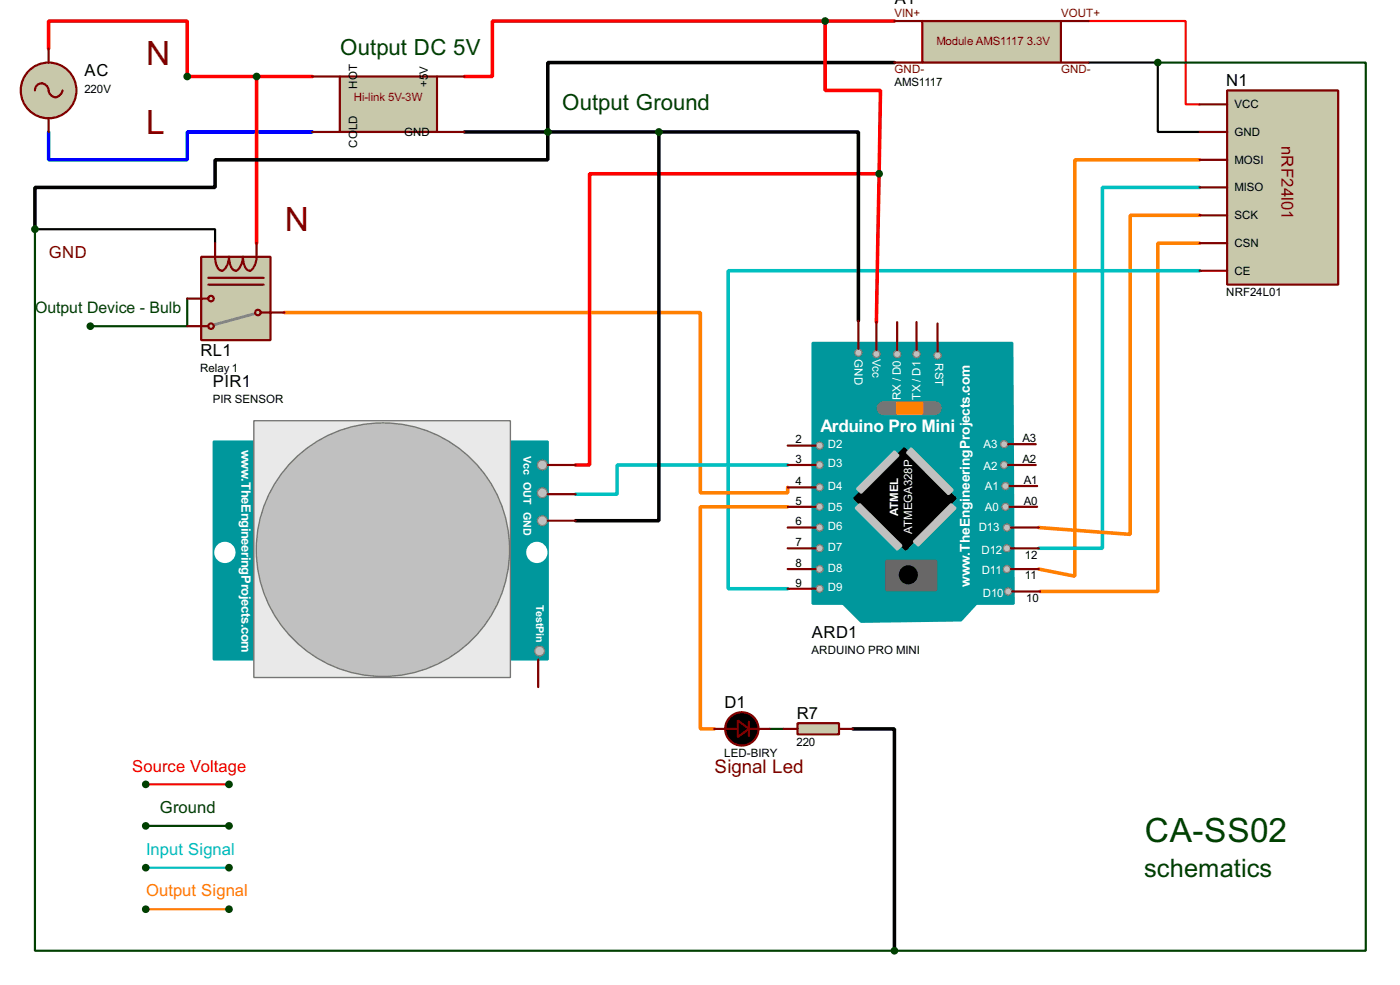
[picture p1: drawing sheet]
<svg xmlns="http://www.w3.org/2000/svg" width="256mm" height="180mm" viewBox="0 0 256 180" stroke-linecap="round" stroke-linejoin="round" font-family="sans-serif">
<path d="M219.8 29.3h-22.9v76.2l-6.6-1.3M219.8 39.4h-12.7v58.4l-16.8-1.2M52.1 57.2h76.2v33h16v-1M219.8 44.5h-7.7v63.8h-21.5M144.3 92.8h-16v40.6h2.6" fill="none" stroke="#ff8000" stroke-width=".65"/>
<path d="M219.8 34.3h-17.8v66.1h-11.7M219.8 49.6h-86.4v58.2h10.9M144.3 85.1h-31.2v5.4h-7.6" fill="none" stroke="#00c0c0" stroke-width=".65"/>
<path d="M199.4 3.9h17.8v15.2h2.6M26.7 143.6h15.3" fill="none" stroke="#f00" stroke-width=".4"/>
<path d="M212.1 11.5h38.1v162.5h-243.8v-132M34.3 54.7v5h-17.7M141 133.4h2.6M26.7 151.2h15.3" fill="none" stroke="#004000" stroke-width=".4"/>
<path d="M26.7 158.8h15.3" fill="none" stroke="#00c0c0" stroke-width=".4"/>
<path d="M26.7 166.4h15.3" fill="none" stroke="#ff8000" stroke-width=".4"/>
<path d="M8.9 24.2v5.1h25.4v-5.1h22.9" fill="none" stroke="#00f" stroke-width=".65"/>
<path d="M8.9 8.9v-5h25.4v10.1h22.9M47 14v30.5M151.2 3.9h-61v10.1h-5.1M151.2 3.9v12.7h10.1l-.2 15.2M151.2 3.9h12.7M161.1 31.8l-.5 27.2M161.1 31.8h-53.1v53.3h-2.5" fill="none" stroke="#f00" stroke-width=".65"/>
<path d="M199.4 11.5h12.7v12.7h7.7M6.4 42h33v2.5" fill="none" stroke="#000" stroke-width=".4"/>
<path d="M163.9 11.5h-63.5v17.8h-61v5h-33v7.7M85.1 24.2h35.6M120.7 24.2h36.6v34.5M120.7 24.2v71.1h-15.2M156.3 133.4h7.6v40.6" fill="none" stroke="#000" stroke-width=".65"/>
<path d="M148.9 62.8h36.6l.2 47.7h-6.8l-2.8 3.1-18.3 .2-3.3-3.3h-5.6z" fill-rule="evenodd" fill="#00979c" stroke="#00979c" stroke-width=".4"/>
<path d="M156.5 91.2l9.2-9.1 9.4 9.1-9.2 9.4z" fill-rule="evenodd" fill="#000" stroke="#000" stroke-width=".4"/>
<g fill="#c0c0c0" stroke="#808080" stroke-width=".25">
<circle cx="184.4" cy="104.2" r=".65"/>
<circle cx="184.4" cy="100.4" r=".65"/>
<circle cx="184.7" cy="108.3" r=".65"/>
<circle cx="150.1" cy="107.8" r=".65"/>
<circle cx="150.1" cy="100.4" r=".65"/>
<circle cx="150.1" cy="104.2" r=".65"/>
<circle cx="150.1" cy="96.6" r=".65"/>
<circle cx="150.1" cy="92.8" r=".65"/>
<circle cx="150.1" cy="85.1" r=".65"/>
<circle cx="150.1" cy="89.2" r=".65"/>
<circle cx="150.1" cy="81.6" r=".65"/>
<circle cx="164.3" cy="64.8" r=".65"/>
<circle cx="167.9" cy="64.8" r=".65"/>
<circle cx="184.4" cy="96.6" r=".65"/>
<circle cx="184.2" cy="92.8" r=".65"/>
<circle cx="183.9" cy="85.1" r=".65"/>
<circle cx="184.2" cy="89" r=".65"/>
<circle cx="183.9" cy="81.3" r=".65"/>
<circle cx="160.5" cy="64.8" r=".65"/>
<circle cx="157.2" cy="64.6" r=".65"/>
<circle cx="171.7" cy="65.1" r=".65"/>
</g>
<g fill="#c0c0c0" stroke="#c0c0c0" stroke-width=".4">
<path d="M157 89.5l6.9-6.9 .7 .8-6.8 6.8z" fill-rule="evenodd"/>
<path d="M174.3 92.3l.8 .7-6.9 6.9-.8-.8z" fill-rule="evenodd"/>
<path d="M166.9 82.1l7.7 7.6-.8 .8-7.6-7.6z" fill-rule="evenodd"/>
<path d="M156.8 93l.7-.7 7.7 7.6-.8 .7z" fill-rule="evenodd"/>
</g>
<path d="M162.4 102.7h9.1v5.3h-9.1z" fill="#686767" stroke="#686767" stroke-width=".4"/>
<circle cx="166.4" cy="105.2" r="1.55" fill="#000" stroke="#000" stroke-width=".4"/>
<path d="M161.9 74.7h9.4" fill="none" stroke="#757575" stroke-width="2.6"/>
<path d="M164.4 73.7h4.6v2h-4.6z" fill="#ff8000" stroke="#ff8000" stroke-width=".4"/>
<g fill="none" stroke="#800000" stroke-width=".4">
<path d="M157.3 58.7v5.1M160.6 59v5.1M164.4 59v5.1M167.9 59v5.1M171.8 59.2v5.1M144.3 81.6h5.1M144.3 85.1h5.1M144.3 89.2h5.1M144.3 92.8h5.1M144.3 96.6h5.1M184.7 85.1h5.1M184.7 81.3h5.1"/>
<path d="M185 92.8h5M185 89h5M185.2 96.6h5.1M144.3 100.4h5.1M144.3 104.2h5.1M144.3 107.8h5.1M185.2 100.4h5.1M185.2 104.2h5.1M185.5 108.3h5.1"/>
</g>
<path d="M224.8 16.6h20.4v35.5h-20.4z" fill="#c8c8aa" stroke="#800000" stroke-width=".4"/>
<path d="M219.8 19.1h5M219.8 24.2h5M219.8 29.3h5M219.8 34.3h5M219.8 39.4h5M219.8 44.5h5M219.8 49.6h5" fill="none" stroke="#800000" stroke-width=".4"/>
<g fill="#004000" stroke="#004000" stroke-width=".4">
<circle cx="26.7" cy="143.6" r=".5"/>
<circle cx="41.9" cy="143.6" r=".5"/>
<circle cx="26.7" cy="151.2" r=".5"/>
<circle cx="41.9" cy="151.2" r=".5"/>
<circle cx="26.7" cy="158.8" r=".5"/>
<circle cx="41.9" cy="158.8" r=".5"/>
<circle cx="26.7" cy="166.4" r=".5"/>
<circle cx="41.9" cy="166.4" r=".5"/>
</g>
<circle cx="8.9" cy="16.6" r="5.1" fill="#c8c8aa" stroke="#800000" stroke-width=".4"/>
<path d="M6.4 16.6a1.25 1.25 0 0 1 1.3-1.3 1.25 1.25 0 0 1 1.2 1.3 1.28 1.28 0 0 0 1.3 1.2 1.28 1.28 0 0 0 1.3-1.2M8.9 8.9v2.6M8.9 21.6v2.6" fill="none" stroke="#800000" stroke-width=".4"/>
<path d="M62.3 14h17.8v10.2h-17.8z" fill="#c8c8aa" stroke="#800000" stroke-width=".4"/>
<path d="M57.2 14h5.1M80.1 14h5M57.2 24.2h5.1M80.1 24.2h5" fill="none" stroke="#800000" stroke-width=".4"/>
<circle cx="34.3" cy="14" r=".5" fill="#004000" stroke="#004000" stroke-width=".4"/>
<path d="M36.9 47h12.7v15.3h-12.7z" fill="#c8c8aa" stroke="#800000" stroke-width=".4"/>
<path d="M46.5 57.5l-7.3 2" fill="none" stroke="#808080" stroke-width=".5"/>
<g fill="#c8c8aa" stroke="#800000" stroke-width=".4">
<circle cx="47.2" cy="57.2" r=".5"/>
<circle cx="38.6" cy="59.7" r=".5"/>
</g>
<path d="M36.9 59.7h1.3" fill="none" stroke="#800000" stroke-width=".4"/>
<circle cx="38.6" cy="54.7" r=".5" fill="#c8c8aa" stroke="#800000" stroke-width=".4"/>
<path d="M34.3 54.7h3.9M34.3 59.7h2.6M38.2 50.9h10.1M38.2 52.1h10.1M39.4 44.5a8.6 8.6 0 0 0 .3 4.3 .88 .88 0 0 0 1.2 .7 3.1 3.1 0 0 0 1.1-2.5 3.2 3.2 0 0 0 .8 2.5 .89 .89 0 0 0 1.2-.7l.4-1.2 .1-.6a3.2 3.2 0 0 0 .9 2.5 .86 .86 0 0 0 1.2-.7 7.1 7.1 0 0 0 .4-4.3M47.8 57.2h4.3" fill="none" stroke="#800000" stroke-width=".4"/>
<g fill="#004000" stroke="#004000" stroke-width=".4">
<circle cx="16.5" cy="59.7" r=".5"/>
<circle cx="6.4" cy="42" r=".5"/>
<circle cx="47" cy="14" r=".5"/>
</g>
<path d="M169 3.9h25.4v7.6h-25.4z" fill="#c8c8aa" stroke="#800000" stroke-width=".4"/>
<path d="M163.9 3.9h5.1M163.9 11.5h5.1M194.4 3.9h5M194.4 11.5h5" fill="none" stroke="#800000" stroke-width=".4"/>
<g fill="#004000" stroke="#004000" stroke-width=".4">
<circle cx="100.3" cy="24.2" r=".5"/>
<circle cx="212.1" cy="11.5" r=".5"/>
<circle cx="151.1" cy="3.9" r=".5"/>
</g>
<path d="M146.1 132.4h7.6v2h-7.6z" fill="#c8c8aa" stroke="#800000" stroke-width=".4"/>
<path d="M130.9 133.4h4.3M137.2 133.4h3.8M137.2 132.1v2.6M143.6 133.4h2.5M153.7 133.4h2.6" fill="none" stroke="#800000" stroke-width=".4"/>
<g fill="#000" stroke="#800000" stroke-width=".4">
<path d="M135.2 131.9l2 1.5-2 1.5z"/>
<circle cx="135.9" cy="133.4" r="3.1"/>
</g>
<path d="M39.2 80.8h61.2v39.9h-61.2z" fill="#00979c" stroke="#00979c" stroke-width=".4"/>
<path d="M46.5 77h47v47h-47z" fill="#e9e9e9" stroke="#757575" stroke-width=".25"/>
<circle cx="70.1" cy="100.6" r="23.2" fill="#c0c0c0" stroke="#757575" stroke-width=".25"/>
<g fill="#fff" stroke="#fff" stroke-width=".4">
<circle cx="41.2" cy="101.1" r="1.75"/>
<circle cx="98.3" cy="101.1" r="1.75"/>
</g>
<g fill="#c0c0c0" stroke="#808080" stroke-width=".25">
<circle cx="99.3" cy="85.1" r=".9"/>
<circle cx="99.3" cy="90.2" r=".9"/>
<circle cx="99.3" cy="95.3" r=".9"/>
<circle cx="98.8" cy="119.2" r=".9"/>
</g>
<path d="M100.4 90.5h5.1M100.4 95.3h5.1M100.4 85.1h5.1M98.6 120.7v5.1" fill="none" stroke="#800000" stroke-width=".4"/>
<g fill="#004000" stroke="#004000" stroke-width=".4">
<circle cx="161" cy="31.8" r=".5"/>
<circle cx="120.7" cy="24.2" r=".5"/>
<circle cx="163.8" cy="174" r=".5"/>
</g>
<g font-size="6.9" fill="#800000">
<text x="26.8" y="11.9">N</text>
<text x="26.8" y="24.6">L</text>
<text x="52.2" y="42.3">N</text>
</g>
<text font-size="6.9" fill="#004000" x="209.7" y="154.1">CA-SS02</text>
<text font-size="5.2" fill="#004000" x="209.6" y="160.5">schematics</text>
<g font-size="4.6" fill="#004000">
<text x="62.3" y="10.1">Output DC 5V</text>
<text x="103" y="20.2">Output Ground</text>
</g>
<text font-size="3.9" fill="#800000" x="130.9" y="141.6">Signal Led</text>
<text font-size="3.6" fill="#fff" x="150.3" y="79">Arduino Pro Mini</text>
<g font-size="3.4">
<text x="163.9" y=".7">A1</text>
<text x="15.5" y="14">AC</text>
<text x="224.7" y="15.7">N1</text>
<text x="36.7" y="65.2">RL1</text>
<text x="39" y="70.8">PIR1</text>
<text x="148.7" y="116.8">ARD1</text>
<text x="132.7" y="129.6">D1</text>
<text x="146" y="131.6">R7</text>
</g>
<g font-size="3.4" fill="#800000">
<text x="234.8" y="26.7" transform="rotate(90 234.8 26.7)">nRF24l01</text>
<text x="9" y="47.3">GND</text>
</g>
<text font-size="3.4" fill="#f00" x="24.2" y="141.2">Source Voltage</text>
<text font-size="3.4" fill="#004000" x="29.3" y="148.9">Ground</text>
<text font-size="3.4" fill="#00c0c0" x="26.8" y="156.5">Input Signal</text>
<text font-size="3.4" fill="#ff8000" x="26.8" y="164.1">Output Signal</text>
<text font-size="3.3" fill="#004000" x="6.4" y="57.3">Output Device - Bulb</text>
<text font-size="2.8" fill="#fff" x="177.7" y="107.5" transform="rotate(-90 177.7 107.5)">www.TheEngineeringProjects.com</text>
<g font-size="2.7" fill="#fff">
<text x="44.3" y="82.3" transform="rotate(90 44.3 82.3)">w</text>
<text x="44.3" y="87.5" transform="rotate(90 44.3 87.5)">.TheEngineeringProjects.com</text>
</g>
<g font-size="2.4" fill="#800000">
<text x="163.9" y="3.2">VIN+</text>
<text x="194.4" y="3.2">VOUT+</text>
<text x="171.5" y="8.3">Module AMS1117</text>
<text x="188.1" y="8.3">3.3V</text>
<text x="163.9" y="13.4">GND-</text>
<text x="194.4" y="13.4">GND-</text>
<text x="64.8" y="18.5">Hi-link 5V-3W</text>
</g>
<g font-size="2.4">
<text x="15.5" y="16.9">220V</text>
<text x="65.4" y="16.2" transform="rotate(-90 65.4 16.2)">HOT</text>
<text x="78.4" y="15.9" transform="rotate(-90 78.4 15.9)">+5</text>
<text x="78.4" y="13.5" transform="rotate(-90 78.4 13.5)">V</text>
<text x="163.9" y="15.7">AMS1117</text>
<text x="65.4" y="23.9" transform="rotate(-90 65.4 23.9)">LD</text>
<text x="226.1" y="19.8">VCC</text>
<text x="65.4" y="27.1" transform="rotate(-90 65.4 27.1)">CO</text>
<text x="74" y="24.9">GND</text>
<text x="226.1" y="24.9">GND</text>
<text x="226.1" y="30">MOSI</text>
<text x="226.1" y="35">MISO</text>
<text x="226.1" y="40.1">SCK</text>
<text x="226.1" y="45.2">CSN</text>
<text x="226.1" y="50.3">CE</text>
<text x="224.6" y="54.2">NRF24L01</text>
<text x="36.7" y="68.1">Relay 1</text>
<text x="39" y="73.7">PIR SENSOR</text>
<text x="145.7" y="81.1">2</text>
<text x="187.3" y="80.9">A3</text>
<text x="145.7" y="84.7">3</text>
<text x="145.7" y="88.8">4</text>
<text x="187.3" y="84.7">A2</text>
<text x="187.5" y="88.5">A1</text>
<text x="145.7" y="92.4">5</text>
<text x="187.5" y="92.4">A0</text>
<text x="145.7" y="96.2">6</text>
<text x="145.7" y="100">7</text>
<text x="145.7" y="103.8">8</text>
<text x="145.7" y="107.4">9</text>
<text x="187.8" y="106.1">11</text>
<text x="187.8" y="102.3">12</text>
<text x="188" y="110.2">10</text>
<text x="148.7" y="119.8">ARDUINO PRO MINI</text>
<text x="145.9" y="136.5">220</text>
<text x="132.7" y="138.6">LED-BIRY</text>
</g>
<g font-size="2.4" fill="#fff">
<text x="156.6" y="65.8" transform="rotate(90 156.6 65.8)">GND</text>
<text x="159.9" y="65.6" transform="rotate(90 159.9 65.6)">Vcc</text>
<text x="171.3" y="66.5" transform="rotate(90 171.3 66.5)">RST</text>
<text x="165.1" y="73.3" transform="rotate(-90 165.1 73.3)">RX / D0</text>
<text x="168.6" y="73.2" transform="rotate(-90 168.6 73.2)">TX / D1</text>
<text x="151.6" y="82">D2</text>
<text x="180.2" y="82">A3</text>
<text x="151.6" y="89.6">D4</text>
<text x="151.6" y="85.6">D3</text>
<text x="180.2" y="86.1">A2</text>
<text x="180.4" y="89.6">A1</text>
<text x="151.6" y="93.5">D5</text>
<text x="164.6" y="94.4" transform="rotate(-90 164.6 94.4)">ATMEL</text>
<text x="180.4" y="93.5">A0</text>
<text x="151.6" y="100.8">D7</text>
<text x="151.6" y="97">D6</text>
<text x="167.1" y="97.7" transform="rotate(-90 167.1 97.7)">ATMEGA328P</text>
<text x="179.3" y="97.3">D13</text>
<text x="179.8" y="101.3">D12</text>
<text x="151.6" y="104.6">D8</text>
<text x="179.8" y="105.1">D11</text>
<text x="151.6" y="108.2">D9</text>
<text x="180" y="109.2">D10</text>
</g>
<g font-size="2.2" fill="#fff">
<text x="95.9" y="83.4" transform="rotate(90 95.9 83.4)">Vcc OUT GND</text>
<text x="98.2" y="110.8" transform="rotate(90 98.2 110.8)">TestPin</text>
</g>
</svg>
